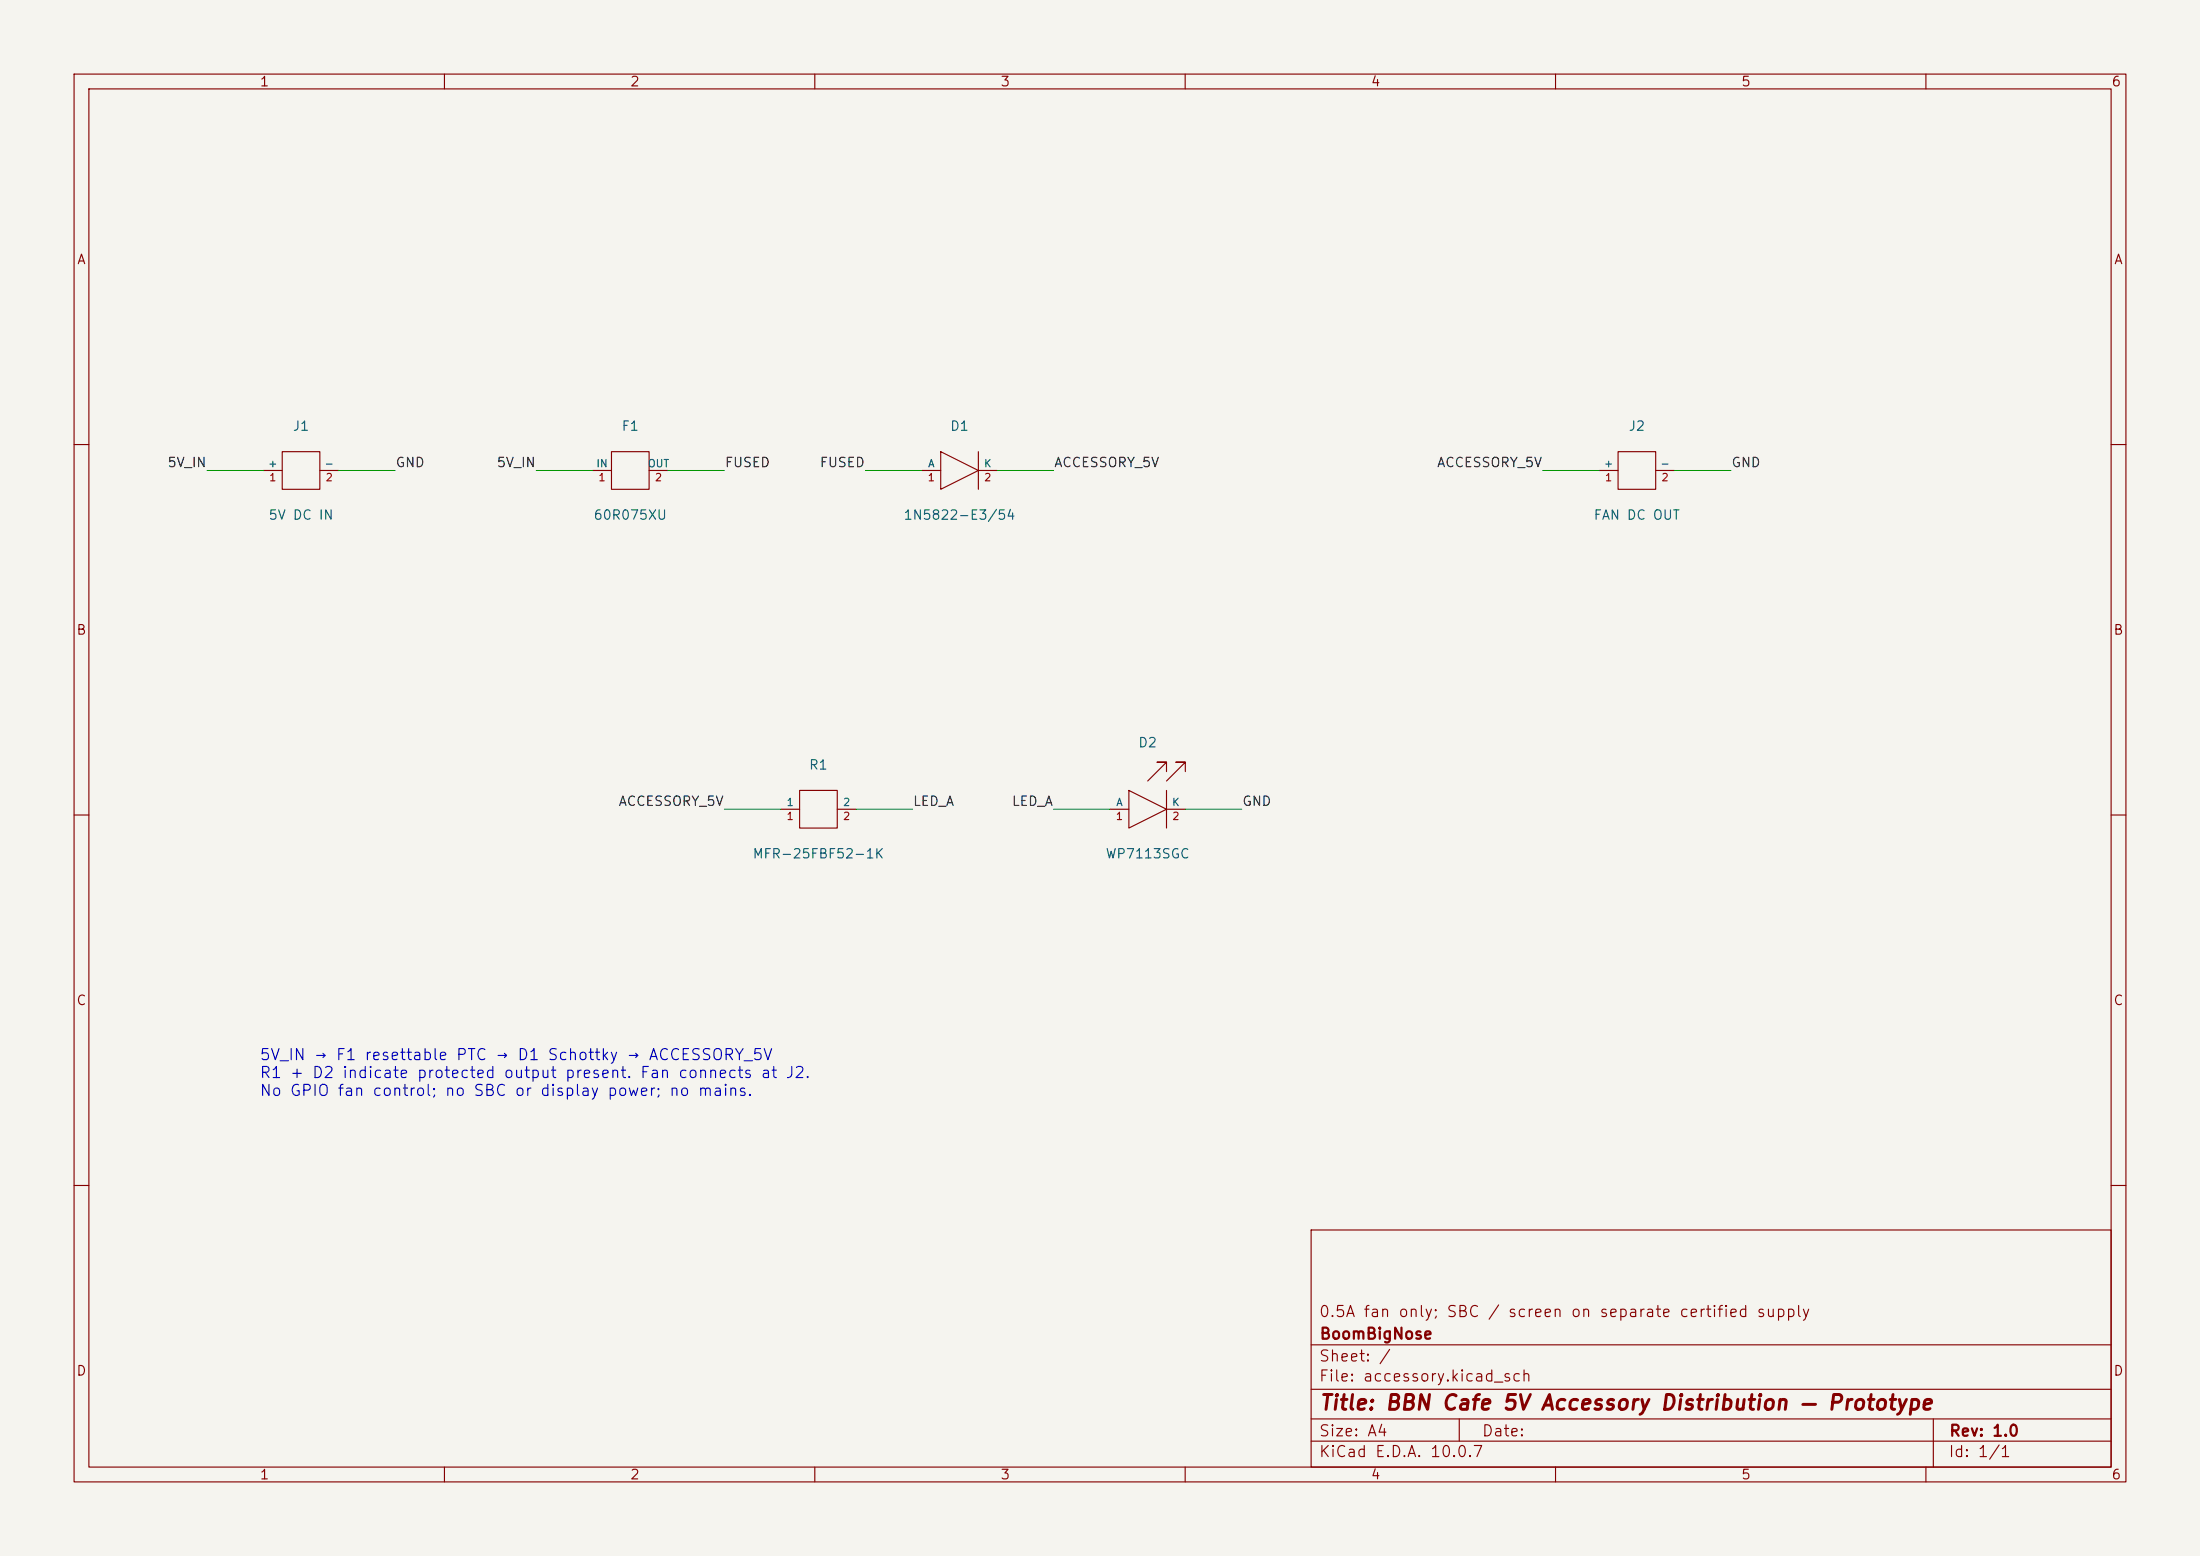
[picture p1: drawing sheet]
(kicad_sch (version 20250114) (generator "eeschema") (paper "A4") (title_block (title "BBN Cafe 5V Accessory Distribution — Prototype") (rev "1.0") (company "BoomBigNose") (comment 1 "0.5A fan only; SBC / screen on separate certified supply")) (lib_symbols(symbol "BBN:Terminal" (pin_names (offset 0)) (in_bom yes) (on_board yes)(property "Reference" "U" (at 0 5.08 0) (effects (font (size 1.27 1.27))))(property "Value" "Terminal" (at 0 -5.08 0) (effects (font (size 1.27 1.27))))(symbol "Terminal_0_1" (rectangle (start -2.54 2.54) (end 2.54 -2.54) (stroke (width 0) (type default)) (fill (type none))))(symbol "Terminal_1_1"(pin passive line (at -5.08 0 0) (length 2.54) (name "+" (effects (font (size 1 1)))) (number "1" (effects (font (size 1 1)))))(pin passive line (at 5.08 0 180) (length 2.54) (name "-" (effects (font (size 1 1)))) (number "2" (effects (font (size 1 1)))))))(symbol "BBN:Fuse" (pin_names (offset 0)) (in_bom yes) (on_board yes)(property "Reference" "U" (at 0 5.08 0) (effects (font (size 1.27 1.27))))(property "Value" "Fuse" (at 0 -5.08 0) (effects (font (size 1.27 1.27))))(symbol "Fuse_0_1" (rectangle (start -2.54 2.54) (end 2.54 -2.54) (stroke (width 0) (type default)) (fill (type none))))(symbol "Fuse_1_1"(pin passive line (at -5.08 0 0) (length 2.54) (name "IN" (effects (font (size 1 1)))) (number "1" (effects (font (size 1 1)))))(pin passive line (at 5.08 0 180) (length 2.54) (name "OUT" (effects (font (size 1 1)))) (number "2" (effects (font (size 1 1)))))))(symbol "BBN:Schottky" (pin_names (offset 0)) (in_bom yes) (on_board yes)(property "Reference" "U" (at 0 5.08 0) (effects (font (size 1.27 1.27))))(property "Value" "Schottky" (at 0 -5.08 0) (effects (font (size 1.27 1.27))))(symbol "Schottky_0_1" (polyline (pts (xy -2.54 2.54) (xy 2.54 0) (xy -2.54 -2.54) (xy -2.54 2.54)) (stroke (width 0) (type default)) (fill (type none)))(polyline (pts (xy 2.54 2.54) (xy 2.54 -2.54)) (stroke (width 0) (type default)) (fill (type none))))(symbol "Schottky_1_1"(pin passive line (at -5.08 0 0) (length 2.54) (name "A" (effects (font (size 1 1)))) (number "1" (effects (font (size 1 1)))))(pin passive line (at 5.08 0 180) (length 2.54) (name "K" (effects (font (size 1 1)))) (number "2" (effects (font (size 1 1)))))))(symbol "BBN:Resistor" (pin_names (offset 0)) (in_bom yes) (on_board yes)(property "Reference" "U" (at 0 5.08 0) (effects (font (size 1.27 1.27))))(property "Value" "Resistor" (at 0 -5.08 0) (effects (font (size 1.27 1.27))))(symbol "Resistor_0_1" (rectangle (start -2.54 2.54) (end 2.54 -2.54) (stroke (width 0) (type default)) (fill (type none))))(symbol "Resistor_1_1"(pin passive line (at -5.08 0 0) (length 2.54) (name "1" (effects (font (size 1 1)))) (number "1" (effects (font (size 1 1)))))(pin passive line (at 5.08 0 180) (length 2.54) (name "2" (effects (font (size 1 1)))) (number "2" (effects (font (size 1 1)))))))(symbol "BBN:LED" (pin_names (offset 0)) (in_bom yes) (on_board yes)(property "Reference" "U" (at 0 5.08 0) (effects (font (size 1.27 1.27))))(property "Value" "LED" (at 0 -5.08 0) (effects (font (size 1.27 1.27))))(symbol "LED_0_1" (polyline (pts (xy -2.54 2.54) (xy 2.54 0) (xy -2.54 -2.54) (xy -2.54 2.54)) (stroke (width 0) (type default)) (fill (type none)))(polyline (pts (xy 2.54 2.54) (xy 2.54 -2.54)) (stroke (width 0) (type default)) (fill (type none)))(polyline (pts (xy 0 3.81) (xy 2.54 6.35) (xy 1.27 6.35) (xy 2.54 6.35) (xy 2.54 5.08)) (stroke (width 0) (type default)) (fill (type none)))(polyline (pts (xy 2.54 3.81) (xy 5.08 6.35) (xy 3.81 6.35) (xy 5.08 6.35) (xy 5.08 5.08)) (stroke (width 0) (type default)) (fill (type none))))(symbol "LED_1_1"(pin passive line (at -5.08 0 0) (length 2.54) (name "A" (effects (font (size 1 1)))) (number "1" (effects (font (size 1 1)))))(pin passive line (at 5.08 0 180) (length 2.54) (name "K" (effects (font (size 1 1)))) (number "2" (effects (font (size 1 1))))))))(symbol (lib_id "BBN:Terminal") (at 40.64 63.5 0) (unit 1) (in_bom yes) (on_board yes) (dnp no)(property "Reference" "J1" (at 40.64 57.5 0) (effects (font (size 1.27 1.27)) ))(property "Value" "5V DC IN" (at 40.64 69.5 0) (effects (font (size 1.27 1.27)) ))(property "Footprint" "BBN:Terminal_5mm" (at 40.64 71.5 0) (effects (font (size 1.27 1.27)) (hide yes)))(pin "1")(pin "2"))(wire (pts (xy 35.56 63.5) (xy 27.94 63.5)) (stroke (width 0) (type default)))(label "5V_IN" (at 27.94 63.5 0) (effects (font (size 1.27 1.27)) (justify right bottom)))(wire (pts (xy 45.72 63.5) (xy 53.339999999999996 63.5)) (stroke (width 0) (type default)))(label "GND" (at 53.339999999999996 63.5 180) (effects (font (size 1.27 1.27)) (justify left bottom)))(symbol (lib_id "BBN:Fuse") (at 85.09 63.5 0) (unit 1) (in_bom yes) (on_board yes) (dnp no)(property "Reference" "F1" (at 85.09 57.5 0) (effects (font (size 1.27 1.27)) ))(property "Value" "60R075XU" (at 85.09 69.5 0) (effects (font (size 1.27 1.27)) ))(property "Footprint" "BBN:PTC_P5.08" (at 85.09 71.5 0) (effects (font (size 1.27 1.27)) (hide yes)))(pin "1")(pin "2"))(wire (pts (xy 80.01 63.5) (xy 72.39 63.5)) (stroke (width 0) (type default)))(label "5V_IN" (at 72.39 63.5 0) (effects (font (size 1.27 1.27)) (justify right bottom)))(wire (pts (xy 90.17 63.5) (xy 97.79 63.5)) (stroke (width 0) (type default)))(label "FUSED" (at 97.79 63.5 180) (effects (font (size 1.27 1.27)) (justify left bottom)))(symbol (lib_id "BBN:Schottky") (at 129.54 63.5 0) (unit 1) (in_bom yes) (on_board yes) (dnp no)(property "Reference" "D1" (at 129.54 57.5 0) (effects (font (size 1.27 1.27)) ))(property "Value" "1N5822-E3/54" (at 129.54 69.5 0) (effects (font (size 1.27 1.27)) ))(property "Footprint" "BBN:Axial_P15.24" (at 129.54 71.5 0) (effects (font (size 1.27 1.27)) (hide yes)))(pin "1")(pin "2"))(wire (pts (xy 124.46 63.5) (xy 116.83999999999999 63.5)) (stroke (width 0) (type default)))(label "FUSED" (at 116.83999999999999 63.5 0) (effects (font (size 1.27 1.27)) (justify right bottom)))(wire (pts (xy 134.62 63.5) (xy 142.24 63.5)) (stroke (width 0) (type default)))(label "ACCESSORY_5V" (at 142.24 63.5 180) (effects (font (size 1.27 1.27)) (justify left bottom)))(symbol (lib_id "BBN:Terminal") (at 220.98 63.5 0) (unit 1) (in_bom yes) (on_board yes) (dnp no)(property "Reference" "J2" (at 220.98 57.5 0) (effects (font (size 1.27 1.27)) ))(property "Value" "FAN DC OUT" (at 220.98 69.5 0) (effects (font (size 1.27 1.27)) ))(property "Footprint" "BBN:Terminal_5mm" (at 220.98 71.5 0) (effects (font (size 1.27 1.27)) (hide yes)))(pin "1")(pin "2"))(wire (pts (xy 215.89999999999998 63.5) (xy 208.27999999999997 63.5)) (stroke (width 0) (type default)))(label "ACCESSORY_5V" (at 208.27999999999997 63.5 0) (effects (font (size 1.27 1.27)) (justify right bottom)))(wire (pts (xy 226.06 63.5) (xy 233.68 63.5)) (stroke (width 0) (type default)))(label "GND" (at 233.68 63.5 180) (effects (font (size 1.27 1.27)) (justify left bottom)))(symbol (lib_id "BBN:Resistor") (at 110.49 109.22 0) (unit 1) (in_bom yes) (on_board yes) (dnp no)(property "Reference" "R1" (at 110.49 103.22 0) (effects (font (size 1.27 1.27)) ))(property "Value" "MFR-25FBF52-1K" (at 110.49 115.22 0) (effects (font (size 1.27 1.27)) ))(property "Footprint" "BBN:Resistor_P7.62" (at 110.49 117.22 0) (effects (font (size 1.27 1.27)) (hide yes)))(pin "1")(pin "2"))(wire (pts (xy 105.41 109.22) (xy 97.78999999999999 109.22)) (stroke (width 0) (type default)))(label "ACCESSORY_5V" (at 97.78999999999999 109.22 0) (effects (font (size 1.27 1.27)) (justify right bottom)))(wire (pts (xy 115.57 109.22) (xy 123.19 109.22)) (stroke (width 0) (type default)))(label "LED_A" (at 123.19 109.22 180) (effects (font (size 1.27 1.27)) (justify left bottom)))(symbol (lib_id "BBN:LED") (at 154.94 109.22 0) (unit 1) (in_bom yes) (on_board yes) (dnp no)(property "Reference" "D2" (at 154.94 100.22 0) (effects (font (size 1.27 1.27)) ))(property "Value" "WP7113SGC" (at 154.94 115.22 0) (effects (font (size 1.27 1.27)) ))(property "Footprint" "BBN:LED_D5" (at 154.94 117.22 0) (effects (font (size 1.27 1.27)) (hide yes)))(pin "1")(pin "2"))(wire (pts (xy 149.85999999999999 109.22) (xy 142.23999999999998 109.22)) (stroke (width 0) (type default)))(label "LED_A" (at 142.23999999999998 109.22 0) (effects (font (size 1.27 1.27)) (justify right bottom)))(wire (pts (xy 160.02 109.22) (xy 167.64000000000001 109.22)) (stroke (width 0) (type default)))(label "GND" (at 167.64000000000001 109.22 180) (effects (font (size 1.27 1.27)) (justify left bottom)))(text "5V_IN → F1 resettable PTC → D1 Schottky → ACCESSORY_5V\nR1 + D2 indicate protected output present. Fan connects at J2.\nNo GPIO fan control; no SBC or display power; no mains." (at 35 145 0) (effects (font (size 1.5 1.5)) (justify left))))
